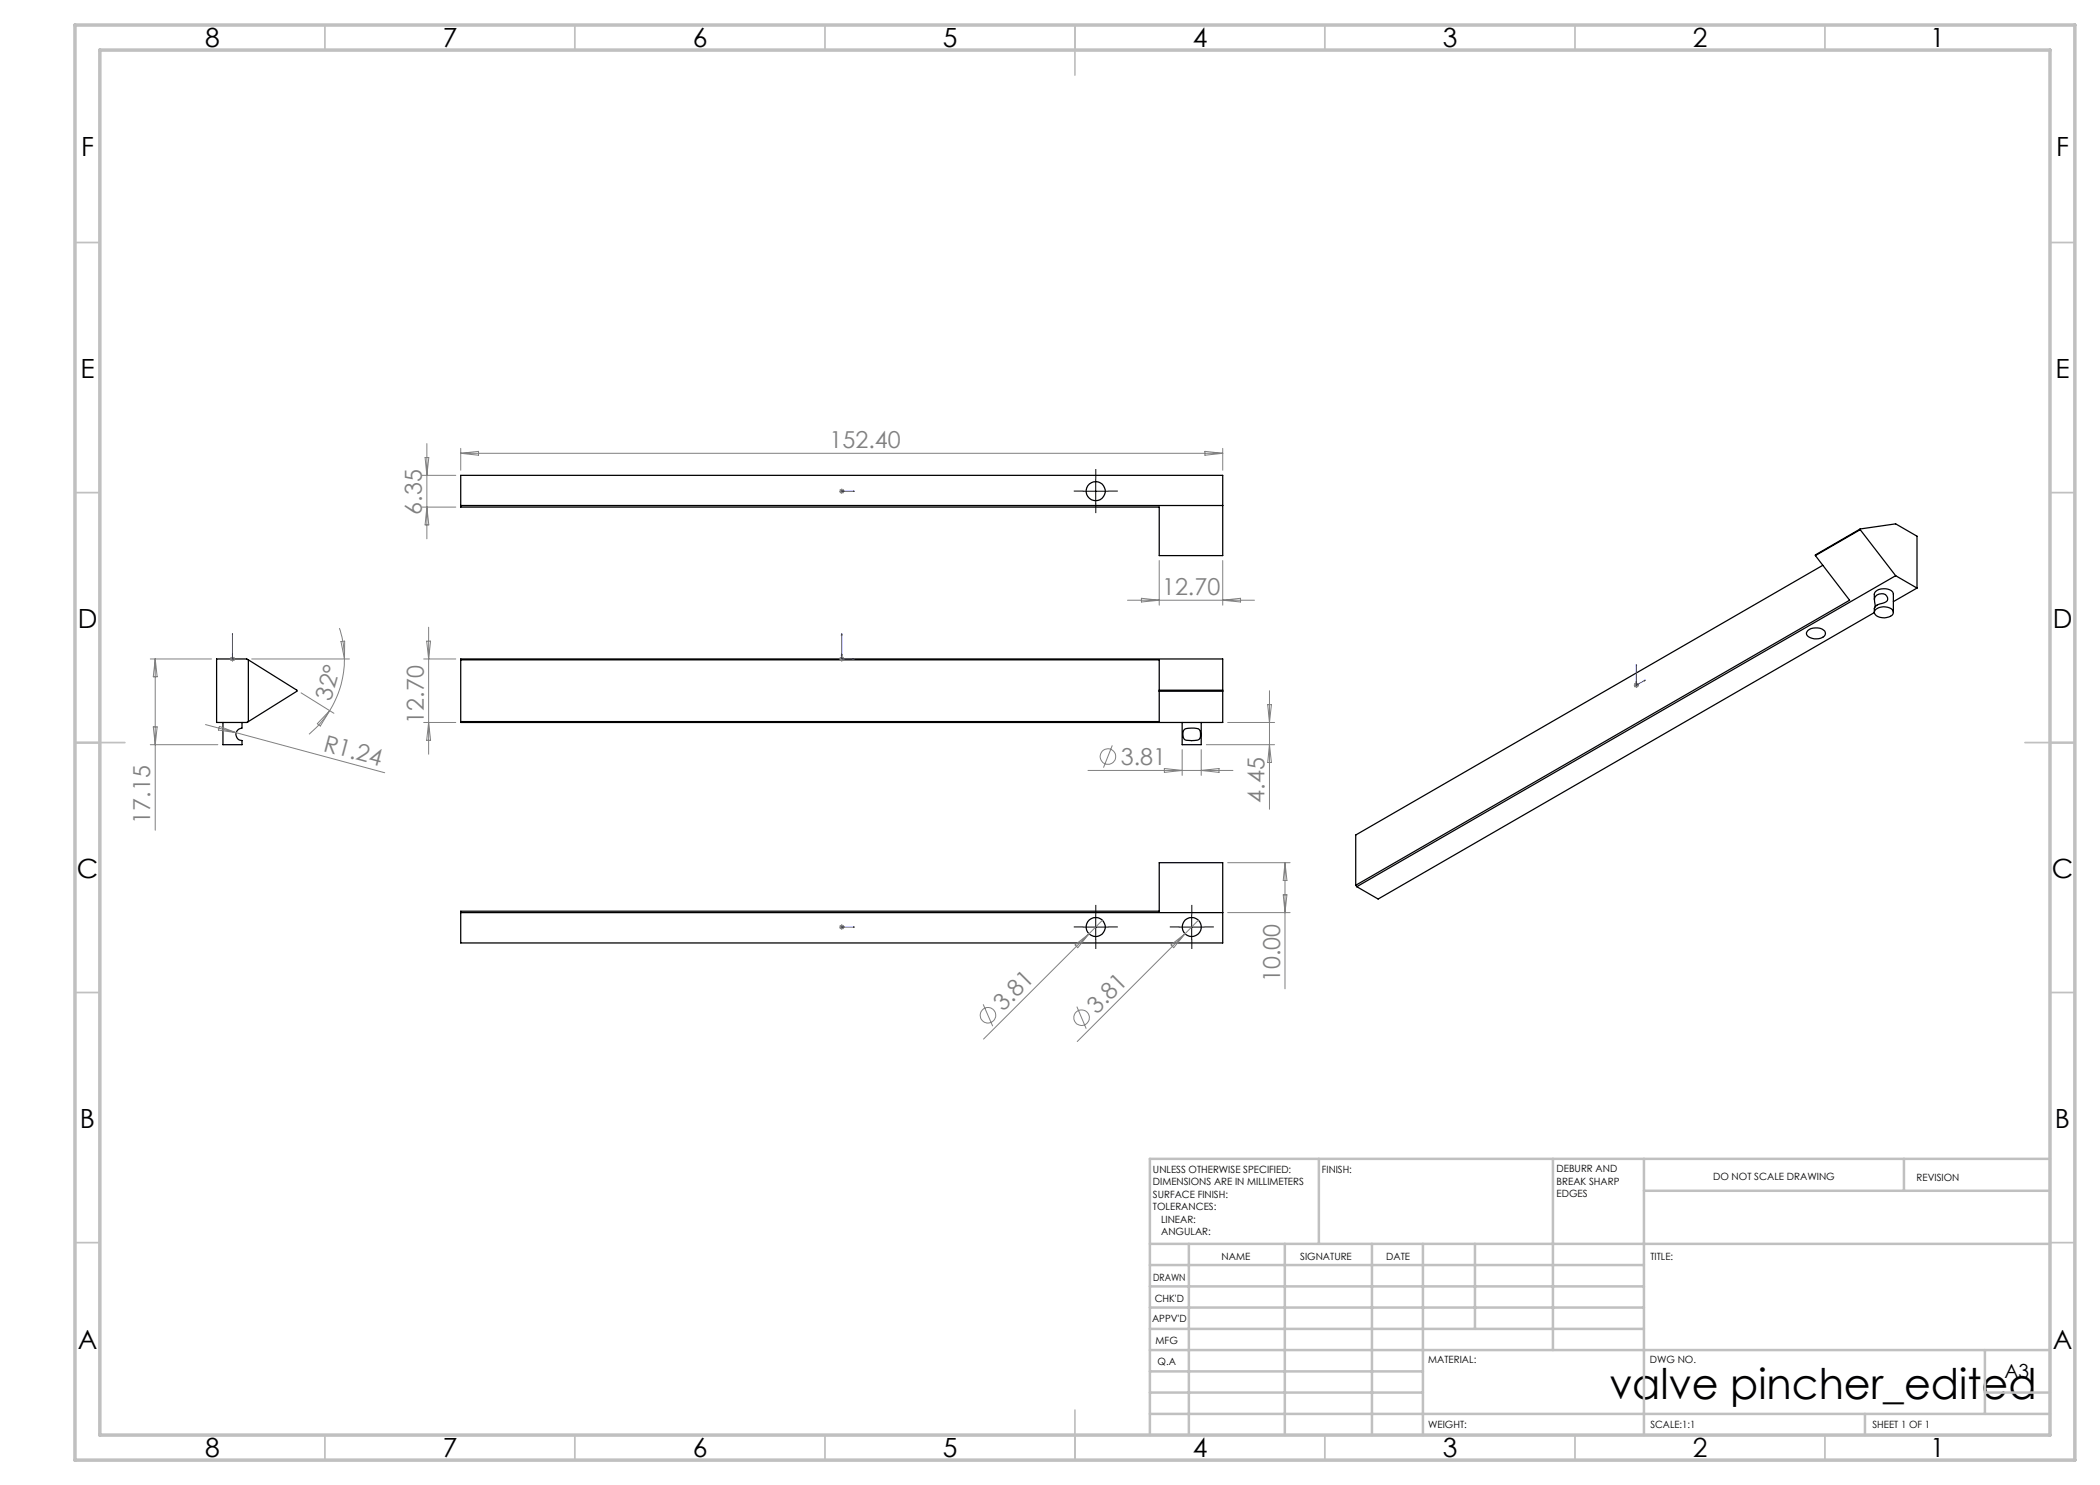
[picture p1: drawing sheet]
<svg xmlns="http://www.w3.org/2000/svg" width="420mm" height="297mm" viewBox="0 0 420 297" stroke-linecap="round" stroke-linejoin="round" font-family="sans-serif">
<g fill="none" stroke="#000" stroke-width=".25">
<path d="M92.1 95.1h152.4v16h-12.7v-9.7h-139.7zM92.1 101.1h152.4M363.1 111.1l6.8 8.9-98.8 57.1M364.6 113.1l-93.5 53.9v10.1M372 105.8l7.1-1 4.3 2.4v10.4M372 105.9l7.1 9.2M372 105.8v.1M372 105.9l-8.9 5.2M372 105.8l-8.9 5.2v.1M374.9 119.9v-1.1a1.83 1.83 0 0 1 2.2-1 1.4 1.4 0 0 1 1.6 1v3.7M379.1 115.1l4.3 2.5M379.1 115.1l-107.7 62.2"/>
<path d="M383.4 117.6l-4.7 2.7M49.7 132l-.3-.2h-6.1v12.7h6.1l.3-.2M49.7 132v12.3M49.7 132l9.7 6v.3l-9.7 6M92.1 132h139.7v12.3h-139.7M92.1 131.8h152.4v12.7h-152.4zM231.8 138h12.7M231.8 138.3h12.7M361.6 126.1a2.47 2.47 0 0 1 3.5 .4 1.18 1.18 0 0 1-1.4 1.2h-1.3a.96 .96 0 0 1-.9-.5 .96 .96 0 0 1 .1-1.1zM375 121.4v-.6a1.41 1.41 0 0 1 .6-1.9 1.41 1.41 0 0 1 1.9 .6 .88 .88 0 0 1-.9 1.1 1.54 1.54 0 0 0-1.7 1.9l-99.3 57.3-4.2-2.5M375.1 121.9a2.7 2.7 0 0 1 3.4 .1 .91 .91 0 0 1-.7 1.4 2.35 2.35 0 0 1-2.9-.7v-.3zM44.6 144.5v4.4h3.8v-.8a1.25 1.25 0 0 1-1.2-1.2 1.25 1.25 0 0 1 1.2-1.3"/>
<path d="M48.4 144.5v1.1M236.4 144.5v4.4h3.8v-4.4M236.9 145.9l1.4-.3a1.64 1.64 0 0 1 1.7 .6l.1 .4a1.09 1.09 0 0 1-1.1 1.5h-.7a1.5 1.5 0 0 1-1.6-.6l-.1-.3a1.49 1.49 0 0 1 .3-1.3zM271.1 177.1l.3 .2M92.1 182.2h139.7v-9.7h12.7v16.1h-152.4zM92.1 182.5h152.4"/>
<circle cx="219.1" cy="98.2" r="1.9"/>
<circle cx="219.1" cy="185.4" r="1.91"/>
<circle cx="238.3" cy="185.4" r="1.91"/>
</g>
<g fill="none" stroke="#808080" stroke-width=".2">
<path d="M84.4 95.1h6.8M85 91.5h.8l-.4 3.6zM85.4 88.7v19.1M92.1 89.7v4.3M92.1 90.7h152.4M92.1 90.7l3.6-.4v.7zM167.9 98.2h.9M168 97.9l.7 .7M168.3 97.8v.9M168.7 97.9l-.7 .7M241 90.3l3.5 .4-3.5 .3zM244.5 89.7v4.3"/>
<path d="M84.4 101.4h6.8M85.4 101.4l.4 3.6h-.8zM228.3 119.7l3.5 .3-3.5 .4zM231.8 112.1v8.9M244.5 112.1v8.9M30.1 131.8h12.2M31 131.8v34.2M31 131.8l.4 3.6h-.7zM46 131.8h1M46.1 131.4l.7 .7M46.5 131.3v1M46.8 131.4l-.7 .7"/>
<path d="M50.3 131.8h19.6M60.2 138.6l6.6 4.1M67.9 125.6l.2 .6a18.9 18.9 0 0 1 .8 5.6M68.2 128.3l.7-.1v3.6zM68.9 131.8a19.4 19.4 0 0 1-3 10.3M84.7 131.8h6.5M85.3 128.2h.8l-.4 3.6zM85.7 125.4v25.4M167.9 131.8h.9M168 131.4l.7 .7M168.3 131.3v1M168.7 131.4l-.7 .7"/>
<path d="M225.5 120h25.4M244.5 120l3.6-.3v.7zM253.9 138.1v23.8M326.8 137.1h1M326.9 136.7l.7 .7M327.3 136.6v.9M327.6 136.7l-.7 .7M30.1 148.9h13.5M30.7 145.4h.7l-.4 3.5zM41.1 144.9l6.1 1.6M43.9 145.3l3.3 1.2-3.5-.5zM47.2 146.5l29.7 8"/>
<path d="M65.9 142.1a21 21 0 0 1-4.1 4.8M65.9 142.1l-1.8 3.1-.6-.5zM84.7 144.5h6.5M85.7 144.5l.4 3.6h-.8zM217.6 154.1h29M222.5 149.1l-1.8 4.4M232.9 153.7l3.5 .4-3.5 .4zM236.4 149.9v5.2M240.2 149.9v5.2M240.2 154.1l3.6-.4v.8zM241.3 148.9h13.6M245.5 144.5h9.4"/>
<path d="M253.5 140.9h.8l-.4 3.6zM253.9 148.9l.4 3.6h-.8zM245.5 172.5h12.5M256.6 179h.8l-.4 3.5zM257 172.5v25.3M257 172.5l.4 3.6h-.8zM167.9 185.4h.9M168 185.1l.7 .7M168.3 184.9v1M168.7 185.1l-.7 .7M215 189l2.8-2.2-2.3 2.7zM217.8 186.8l-21.1 21"/>
<path d="M220.5 184l-2.7 2.8M234.2 189l2.8-2.2-2.3 2.7zM237 186.8l-21.6 21.5M239.7 184l-2.7 2.8M245.5 182.5h12.5M196.6 200.9l1.9 4.3M215.4 201.3l1.8 4.4"/>
<circle cx="221.6" cy="151.3" r="1.56"/>
<circle cx="197.6" cy="203.1" r="1.55"/>
<circle cx="216.3" cy="203.5" r="1.56"/>
</g>
<g fill="none" stroke="#00f" stroke-width=".2">
<path d="M168.3 98.2h.1zM168.3 98.2h.1M168.3 98.2h2.6M168.8 98.2h-.2h.2M170.9 98.2h-.3h.3M46.5 130.8v.2v-.2M46.5 131.7v.2zM46.5 126.7v.3v-.3M46.5 131.8h.1M46.5 126.7v5.1M168.3 126.7l.1 .3h-.1zM168.3 130.8l.1 .2h-.1z"/>
<path d="M168.3 126.7v5.1h2.6M168.6 131.7l.2 .1-.2 .1zM170.6 131.7l.3 .1-.3 .1zM327.3 132.9l-.1 .2zM327.3 136.2l-.1 .3zM327.3 132.9v4.2M327.4 136.9l.2-.1-.2 .2zM327.6 136.8l-.3 .3M328.9 136.1l.2-.1-.2 .2zM329.1 136l-1.8 1.1M168.3 185.4h.1zM168.3 185.4h.1"/>
<path d="M168.8 185.4h-.2h.2M170.9 185.4h-.3h.3M170.9 185.4h-2.6"/>
</g>
<path d="M216.7 98.2h-1.9M219.2 95.7v-1.9M221.7 98.2h1.9M219.2 100.7v1.9M216.7 185.4h-1.9M219.2 182.9v-1.9M219.2 187.9v1.9M221.7 185.4h1.9M235.9 185.4h-1.9M238.4 182.9v-1.9M238.4 187.9v1.9M240.9 185.4h1.9" fill="none" stroke="#000" stroke-width=".2" stroke-dasharray="15.2 1.3 1.3 1.3" stroke-linecap="butt"/>
<g fill="none" stroke="#c0c0c0" stroke-width=".35">
<path d="M65 5v5M115 5v5M165 5v5M215 5v10M265 5v5M315 5v5M365 5v5M15 48.5h5M410 48.5h5M15 98.5h5M410 98.5h5M15 148.5h10"/>
<path d="M405 148.5h10M15 198.5h5M410 198.5h5M15 248.5h5M410 248.5h5M65 287v5M115 287v5M165 287v5M215 282v10M265 287v5M315 287v5M365 287v5"/>
</g>
<g fill="none" stroke="#c0c0c0" stroke-width=".5">
<path d="M263.8 231.8v17M310.6 231.8v38.2M328.8 231.8v55.2M328.8 238.2h81.2M380.8 231.8v6.4M410 231.8h-180v55.2M230 248.8h180M230 257.3h98.8M230 253h98.8M237.8 248.8v38.2M257 248.8v38.2M274.4 248.8v38.2"/>
<path d="M284.6 248.8v38.2M295 248.8v17M230 265.8h98.8M230 261.5h98.8M230 278.5h54.6M230 274.3h54.6M230 270h180M397 278.5h13M397 270v12.8M230 282.8h180M373 282.8v4.2"/>
</g>
<path d="M15 5h400v287h-400zM20 10h390v277h-390z" fill="none" stroke="#c0c0c0" stroke-width=".7"/>
<path d="M216.6 98.2h5.1M219.1 95.7v5M216.6 185.4h5.1M219.1 182.9v5M235.8 185.4h5M238.3 182.9v5" fill="none" stroke="#000" stroke-width=".2"/>
<g fill="#00f">
<path d="M170.6 131.7l.3 .1-.3 .1zM168.3 126.7l.1 .3h-.1z"/>
<path d="M168.6 98.2h.2zM168.3 98.2h.1zM170.6 185.4h.3zM168.3 185.4h.1z"/>
<path d="M168.6 185.4h.2zM168.3 185.4h.1zM46.5 131.7v.2zM46.5 126.7v.3z"/>
<path d="M168.6 131.7l.2 .1-.2 .1zM168.3 130.8l.1 .2h-.1zM170.6 98.2h.3zM168.3 98.2h.1z"/>
<path d="M46.5 131.7v.2zM46.5 130.8v.2zM328.9 136.1l.2-.1-.2 .2zM327.3 132.9l-.1 .2zM327.4 136.9l.2-.1-.2 .2zM327.3 136.2l-.1 .3z"/>
</g>
<text font-size="8.5" x="321.9" y="279.7">valve pincher_edited</text>
<g font-size="5.3">
<text x="41" y="9.5">8</text>
<text x="88.5" y="9.5">7</text>
<text x="138.5" y="9.5">6</text>
<text x="188.5" y="9.5">5</text>
<text x="238.5" y="9.5">4</text>
<text x="288.5" y="9.5">3</text>
<text x="338.5" y="9.5">2</text>
<text x="386" y="9.5">1</text>
<text x="16.2" y="31.2">F</text>
<text x="411.2" y="31.2">F</text>
<text x="16.1" y="75.5">E</text>
<text x="411.1" y="75.5">E</text>
<text x="15.5" y="125.5">D</text>
<text x="410.5" y="125.5">D</text>
<text x="15.4" y="175.5">C</text>
<text x="410.4" y="175.5">C</text>
<text x="16" y="225.5">B</text>
<text x="411" y="225.5">B</text>
<text x="15.5" y="269.7">A</text>
<text x="410.5" y="269.7">A</text>
<text x="41" y="291.5">8</text>
<text x="88.5" y="291.5">7</text>
<text x="138.5" y="291.5">6</text>
<text x="188.5" y="291.5">5</text>
<text x="238.5" y="291.5">4</text>
<text x="288.5" y="291.5">3</text>
<text x="338.5" y="291.5">2</text>
<text x="386" y="291.5">1</text>
</g>
<g font-size="4.7" fill="#808080">
<text x="165.9" y="89.6">152.40</text>
<text x="84.4" y="102.9" transform="rotate(-90 84.4 102.9)">6.35</text>
<text x="232.4" y="119">12.70</text>
<text x="66.2" y="140.3" transform="rotate(-74 66.2 140.3)">32°</text>
<text x="84.7" y="144.7" transform="rotate(-90 84.7 144.7)">12.70</text>
<text x="64.5" y="150.1" transform="rotate(15 64.5 150.1)">R1.24</text>
<text x="224.2" y="153">3.81</text>
<text x="252.9" y="160.6" transform="rotate(-90 252.9 160.6)">4.45</text>
<text x="30" y="164.7" transform="rotate(-90 30 164.7)">17.15</text>
<text x="256" y="196.4" transform="rotate(-90 256 196.4)">10.00</text>
<text x="200.6" y="202.4" transform="rotate(-45 200.6 202.4)">3.81</text>
<text x="219.4" y="202.9" transform="rotate(-45 219.4 202.9)">3.81</text>
</g>
<text font-size="3.9" x="400.9" y="275.5">A3</text>
<g font-size="2">
<text x="230.6" y="234.6">UNLESS OTHERWISE SPECIFIED:</text>
<text x="230.6" y="237.1">DIMENSIONS ARE IN MILLIMETERS</text>
<text x="230.6" y="239.6">SURFACE FINISH:</text>
<text x="264.4" y="234.6">FINISH:</text>
<text x="311.3" y="234.5">DEBURR AND</text>
<text x="311.3" y="237">BREAK SHARP</text>
<text x="311.3" y="239.5">EDGES</text>
<text x="342.6" y="236">DO NOT SCALE DRAWING</text>
<text x="383.3" y="236.2">REVISION</text>
<text x="230.6" y="242.1">TOLERANCES:</text>
<text x="232.2" y="244.6">LINEAR:</text>
<text x="232.2" y="247.1">ANGULAR:</text>
<text x="244.3" y="252">NAME</text>
<text x="260" y="251.9">SIGNATURE</text>
<text x="277.2" y="251.9">DATE</text>
<text x="330.1" y="251.9">TITLE:</text>
<text x="230.6" y="256.1">DRAWN</text>
<text x="230.9" y="260.3">CHK'D</text>
<text x="230.4" y="264.4">APPV'D</text>
<text x="231.1" y="268.8">MFG</text>
<text x="231.5" y="273">Q.A</text>
<text x="285.6" y="272.5">MATERIAL:</text>
<text x="330" y="272.5">DWG NO.</text>
<text x="285.6" y="285.5">WEIGHT:</text>
<text x="330.1" y="285.6">SCALE:1:1</text>
<text x="374.5" y="285.6">SHEET 1 OF 1</text>
</g>
</svg>
